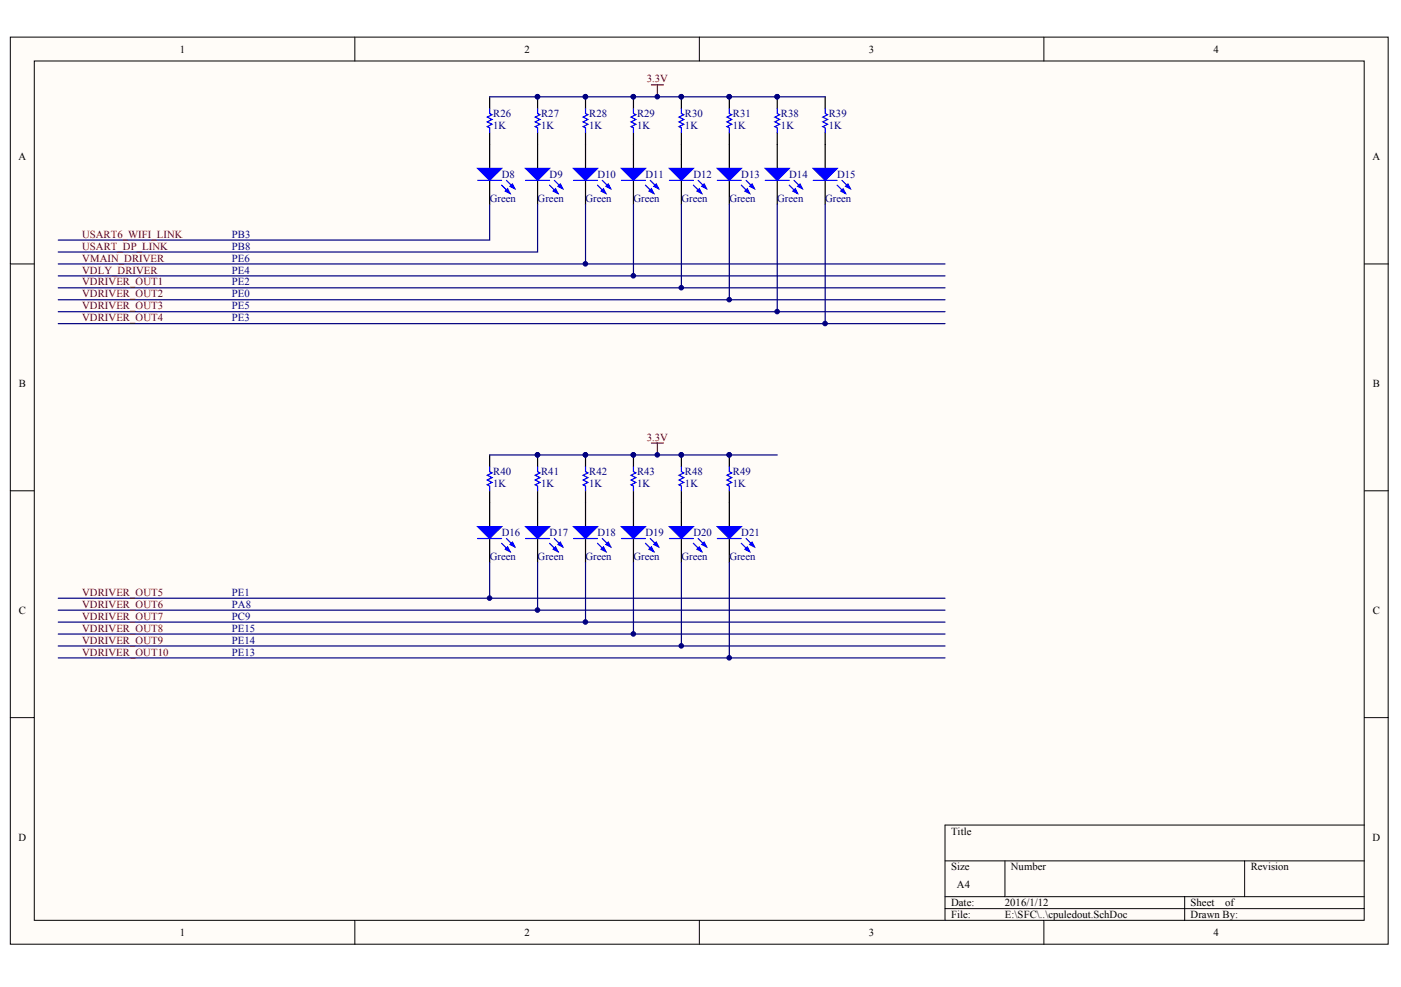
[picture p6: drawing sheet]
<svg xmlns="http://www.w3.org/2000/svg" width="287mm" height="202mm" viewBox="0 0 287 202" stroke-linecap="round" stroke-linejoin="round" font-family="sans-serif">
<g fill="#fffcf8" stroke="#000" stroke-width=".2">
<path d="M2.1 7.6h282.1v185.8h-282.1z"/>
<path d="M7 12.5h272.3v176h-272.3z"/>
</g>
<g fill="none" stroke="#000" stroke-width=".2">
<path d="M72.6 7.6v4.9M143.2 7.6v4.9M213.7 7.6v4.9M2.1 54.1h4.9M279.3 54.1h4.9M2.1 100.5h4.9M279.3 100.5h4.9M2.1 147h4.9M279.3 147h4.9M193.5 176.3h85.8M205.7 176.3v7.3M254.8 176.3v7.3"/>
<path d="M279.3 169h-85.8v19.5M72.6 188.5v4.9M143.2 188.5v4.9M193.5 183.6h85.8M193.5 186.1h85.8M213.7 188.5v4.9M242.5 183.6v4.9"/>
</g>
<g fill="none" stroke="#000" stroke-width=".25">
<path d="M100.2 19.8v2.5M110.1 19.8v2.5M119.9 19.8v2.5M129.7 19.8v2.5M139.5 19.8v2.5M149.3 19.8v2.5M159.1 19.8v2.5M168.9 19.8v2.5M100.2 27.2v7.3M100.2 36.9v4.9M110.1 27.2v7.3M110.1 36.9v4.9"/>
<path d="M119.9 27.2v7.3M119.9 36.9v4.9M129.7 27.2v7.3M129.7 36.9v4.9M139.5 27.2v7.3M139.5 36.9v4.9M149.3 27.2v7.3M149.3 36.9v4.9M159.1 27.2v7.3M159.1 36.9v4.9M168.9 27.2v7.3M168.9 36.9v4.9"/>
<path d="M100.2 93.2v2.4M110.1 93.2v2.4M119.9 93.2v2.4M129.7 93.2v2.4M139.5 93.2v2.4M149.3 93.2v2.4M100.2 100.5v7.3M100.2 110.3v4.9M110.1 100.5v7.3M110.1 110.3v4.9M119.9 100.5v7.3M119.9 110.3v4.9"/>
<path d="M129.7 100.5v7.3M129.7 110.3v4.9M139.5 100.5v7.3M139.5 110.3v4.9M149.3 100.5v7.3M149.3 110.3v4.9"/>
</g>
<g fill="#00f" stroke="#00f" stroke-width=".25">
<path d="M107.6 34.5h4.9l-2.4 2.4z"/>
<path d="M113.2 39.1l.5-.4 .5 .9z"/>
<path d="M114.2 38.2l.5-.5 .5 1z"/>
<path d="M117.4 34.5h4.9l-2.4 2.4z"/>
<path d="M123.1 39.1l.4-.4 .5 .9z"/>
<path d="M124 38.2l.5-.5 .5 1z"/>
<path d="M127.2 34.5h4.9l-2.4 2.4z"/>
<path d="M132.9 39.1l.5-.4 .4 .9z"/>
<path d="M133.8 38.2l.5-.5 .5 1z"/>
<path d="M137 34.5h4.9l-2.4 2.4z"/>
<path d="M142.7 39.1l.5-.4 .5 .9z"/>
<path d="M143.7 38.2l.5-.5 .4 1z"/>
<path d="M146.9 34.5h4.9l-2.5 2.4z"/>
<path d="M152.5 39.1l.5-.4 .5 .9z"/>
<path d="M153.5 38.2l.5-.5 .5 1z"/>
<path d="M156.7 34.5h4.9l-2.5 2.4z"/>
<path d="M162.3 39.1l.5-.4 .5 .9z"/>
<path d="M163.3 38.2l.5-.5 .5 1z"/>
<path d="M166.5 34.5h4.9l-2.5 2.4z"/>
<path d="M172.1 39.1l.5-.4 .5 .9z"/>
<path d="M173.1 38.2l.5-.5 .5 1z"/>
<path d="M97.8 107.8h4.9l-2.5 2.5z"/>
<path d="M103.4 112.5l.5-.5 .5 1z"/>
<path d="M104.4 111.5l.5-.5 .5 1z"/>
<path d="M107.6 107.8h4.9l-2.4 2.5z"/>
<path d="M113.2 112.5l.5-.5 .5 1z"/>
<path d="M114.2 111.5l.5-.5 .5 1z"/>
<path d="M117.4 107.8h4.9l-2.4 2.5z"/>
<path d="M123.1 112.5l.4-.5 .5 1z"/>
<path d="M124 111.5l.5-.5 .5 1z"/>
<path d="M127.2 107.8h4.9l-2.4 2.5z"/>
<path d="M132.9 112.5l.5-.5 .4 1z"/>
<path d="M133.8 111.5l.5-.5 .5 1z"/>
<path d="M137 107.8h4.9l-2.4 2.5z"/>
<path d="M142.7 112.5l.5-.5 .5 1z"/>
<path d="M143.7 111.5l.5-.5 .4 1z"/>
<path d="M146.9 107.8h4.9l-2.5 2.5z"/>
<path d="M152.5 112.5l.5-.5 .5 1z"/>
<path d="M153.5 111.5l.5-.5 .5 1z"/>
<path d="M97.8 34.5h4.9l-2.5 2.4z"/>
<path d="M103.4 39.1l.5-.4 .5 .9z"/>
<path d="M104.4 38.2l.5-.5 .5 1z"/>
</g>
<g fill="none" stroke="#00f" stroke-width=".25">
<path d="M97.8 36.9h4.9M100.2 22.3v1l.5 .2-1 .5 1 .5-1 .5 1 .5-1 .4 .5 .3v1M102.7 37.9l1.7 1.7M103.7 36.9l1.7 1.8M107.6 36.9h4.9M110.1 22.3v1l.4 .2-.9 .5 .9 .5-.9 .5 .9 .5-.9 .4 .5 .3v1M112.5 37.9l1.7 1.7M113.5 36.9l1.7 1.8M117.4 36.9h4.9M119.9 22.3v1l.5 .2-1 .5 1 .5-1 .5 1 .5-1 .4 .5 .3v1M122.3 37.9l1.7 1.7M123.3 36.9l1.7 1.8"/>
<path d="M127.2 36.9h4.9M129.7 22.3v1l.5 .2-1 .5 1 .5-1 .5 1 .5-1 .4 .5 .3v1M132.1 37.9l1.7 1.7M133.1 36.9l1.7 1.8M137 36.9h4.9M139.5 22.3v1l.5 .2-1 .5 1 .5-1 .5 1 .5-1 .4 .5 .3v1M141.9 37.9l1.8 1.7M142.9 36.9l1.7 1.8M146.9 36.9h4.9M149.3 22.3v1l.5 .2-1 .5 1 .5-1 .5 1 .5-1 .4 .5 .3v1M151.8 37.9l1.7 1.7M152.7 36.9l1.8 1.8"/>
<path d="M156.7 36.9h4.9M159.1 22.3v1l.5 .2-1 .5 1 .5-1 .5 1 .5-1 .4 .5 .3v1M161.6 37.9l1.7 1.7M162.6 36.9l1.7 1.8M166.5 36.9h4.9M168.9 22.3v1l.5 .2-1 .5 1 .5-1 .5 1 .5-1 .4 .5 .3v1M171.4 37.9l1.7 1.7M172.4 36.9l1.7 1.8M100.2 95.6v1l.5 .2-1 .5 1 .5-1 .5 1 .5-1 .5 .5 .2v1M110.1 95.6v1l.4 .2-.9 .5 .9 .5-.9 .5 .9 .5-.9 .5 .5 .2v1M119.9 95.6v1l.5 .2-1 .5 1 .5-1 .5 1 .5-1 .5 .5 .2v1M129.7 95.6v1l.5 .2-1 .5 1 .5-1 .5 1 .5-1 .5 .5 .2v1"/>
<path d="M139.5 95.6v1l.5 .2-1 .5 1 .5-1 .5 1 .5-1 .5 .5 .2v1M149.3 95.6v1l.5 .2-1 .5 1 .5-1 .5 1 .5-1 .5 .5 .2v1M97.8 110.3h4.9M102.7 111.3l1.7 1.7M103.7 110.3l1.7 1.7M107.6 110.3h4.9M112.5 111.3l1.7 1.7M113.5 110.3l1.7 1.7M117.4 110.3h4.9M122.3 111.3l1.7 1.7M123.3 110.3l1.7 1.7M127.2 110.3h4.9"/>
<path d="M132.1 111.3l1.7 1.7M133.1 110.3l1.7 1.7M137 110.3h4.9M141.9 111.3l1.8 1.7M142.9 110.3l1.7 1.7M146.9 110.3h4.9M151.8 111.3l1.7 1.7M152.7 110.3l1.8 1.7"/>
</g>
<g fill="none" stroke="#000080" stroke-width=".25">
<path d="M100.2 19.8h68.7M11.9 56.5h181.6M11.9 54.1h181.6M11.9 58.9h181.6M100.2 41.8v7.4h-88.3M110.1 41.8v9.8h-98.2M119.9 41.8v12.3M129.7 41.8v14.7M139.5 41.8v17.1M149.3 41.8v19.6M159.1 41.8v22M168.9 41.8v24.5"/>
<path d="M11.9 61.4h181.6M11.9 66.3h181.6M11.9 63.8h181.6M100.2 93.2h58.9M100.2 115.2v7.3M110.1 115.2v9.8M119.9 115.2v12.2M129.7 115.2v14.7M139.5 115.2v17.1M149.3 115.2v19.5M11.9 125h181.6M11.9 122.5h181.6"/>
<path d="M11.9 127.4h181.6M11.9 129.9h181.6M11.9 132.3h181.6M11.9 134.7h181.6"/>
</g>
<path d="M133.4 17.4h2.4M134.6 17.4v2.4M133.4 90.7h2.4M134.6 90.7v2.5" fill="none" stroke="#800000" stroke-width=".25"/>
<g fill="#000080" stroke="#000080" stroke-width=".2">
<circle cx="134.6" cy="19.8" r=".47"/>
<circle cx="134.6" cy="93.2" r=".47"/>
<circle cx="110" cy="19.8" r=".47"/>
<circle cx="119.8" cy="19.8" r=".47"/>
<circle cx="129.7" cy="19.8" r=".47"/>
<circle cx="139.5" cy="19.8" r=".47"/>
<circle cx="149.3" cy="19.8" r=".47"/>
<circle cx="159.1" cy="19.8" r=".47"/>
<circle cx="110" cy="93.2" r=".47"/>
<circle cx="119.8" cy="93.2" r=".47"/>
<circle cx="129.7" cy="93.2" r=".47"/>
<circle cx="139.5" cy="93.2" r=".47"/>
<circle cx="149.3" cy="93.2" r=".47"/>
<circle cx="119.8" cy="54" r=".47"/>
<circle cx="129.7" cy="56.5" r=".47"/>
<circle cx="139.5" cy="58.9" r=".47"/>
<circle cx="149.3" cy="61.4" r=".47"/>
<circle cx="159.1" cy="63.8" r=".47"/>
<circle cx="168.9" cy="66.3" r=".47"/>
<circle cx="100.2" cy="122.5" r=".47"/>
<circle cx="110" cy="124.9" r=".47"/>
<circle cx="119.8" cy="127.4" r=".47"/>
<circle cx="129.7" cy="129.8" r=".47"/>
<circle cx="139.5" cy="132.3" r=".47"/>
<circle cx="149.3" cy="134.7" r=".47"/>
</g>
<g font-size="2.2">
<text x="36.8" y="10.8">1</text>
<text x="107.4" y="10.8">2</text>
<text x="177.9" y="10.8">3</text>
<text x="248.4" y="10.8">4</text>
<text x="3.8" y="32.8">A</text>
<text x="281" y="32.8">A</text>
<text x="3.8" y="79.2">B</text>
<text x="281" y="79.2">B</text>
<text x="3.8" y="125.7">C</text>
<text x="281" y="125.7">C</text>
<text x="3.8" y="172.2">D</text>
<text x="194.7" y="170.9">Title</text>
<text x="281" y="172.2">D</text>
<text x="194.7" y="178.3">Size</text>
<text x="206.9" y="178.3">Number</text>
<text x="256" y="178.3">Revision</text>
<text x="194.7" y="185.6">Date:</text>
<text x="195.9" y="181.9">A4</text>
<text x="205.7" y="185.6">2016/1/12</text>
<text x="243.7" y="185.6">Sheet</text>
<text x="250.8" y="185.6">of</text>
<text x="36.8" y="191.7">1</text>
<text x="107.4" y="191.7">2</text>
<text x="177.9" y="191.7">3</text>
<text x="194.7" y="188.1">File:</text>
<text x="205.7" y="188.1">E:\SFC\..\cpuledout.SchDoc</text>
<text x="243.7" y="188.1">Drawn By:</text>
<text x="248.4" y="191.7">4</text>
</g>
<g font-size="2.2" fill="#800000">
<text x="132.4" y="16.9">3.3V</text>
<text x="16.8" y="53.6">VMAIN_DRIVER</text>
<text x="16.8" y="48.7">USART6_WIFI_LINK</text>
<text x="16.8" y="51.1">USART_DP_LINK</text>
<text x="16.8" y="58.5">VDRIVER_OUT1</text>
<text x="16.8" y="56">VDLY_DRIVER</text>
<text x="16.8" y="63.4">VDRIVER_OUT3</text>
<text x="16.8" y="65.8">VDRIVER_OUT4</text>
<text x="16.8" y="60.9">VDRIVER_OUT2</text>
<text x="132.4" y="90.3">3.3V</text>
<text x="16.8" y="122">VDRIVER_OUT5</text>
<text x="16.8" y="124.5">VDRIVER_OUT6</text>
<text x="16.8" y="126.9">VDRIVER_OUT7</text>
<text x="16.8" y="129.4">VDRIVER_OUT8</text>
<text x="16.8" y="131.8">VDRIVER_OUT9</text>
<text x="16.8" y="134.3">VDRIVER_OUT10</text>
</g>
<g font-size="2.2" fill="#000080">
<text x="101" y="24">R26</text>
<text x="110.8" y="24">R27</text>
<text x="120.6" y="24">R28</text>
<text x="130.4" y="24">R29</text>
<text x="140.2" y="24">R30</text>
<text x="150" y="24">R31</text>
<text x="159.9" y="24">R38</text>
<text x="169.7" y="24">R39</text>
<text x="101" y="26.4">1K</text>
<text x="110.8" y="26.4">1K</text>
<text x="120.6" y="26.4">1K</text>
<text x="130.4" y="26.4">1K</text>
<text x="140.2" y="26.4">1K</text>
<text x="150" y="26.4">1K</text>
<text x="159.9" y="26.4">1K</text>
<text x="169.7" y="26.4">1K</text>
<text x="100.3" y="41.4">Green</text>
<text x="102.7" y="36.5">D8</text>
<text x="110.1" y="41.4">Green</text>
<text x="112.5" y="36.5">D9</text>
<text x="119.9" y="41.4">Green</text>
<text x="122.3" y="36.5">D10</text>
<text x="129.7" y="41.4">Green</text>
<text x="132.1" y="36.5">D11</text>
<text x="139.5" y="41.4">Green</text>
<text x="142" y="36.5">D12</text>
<text x="149.3" y="41.4">Green</text>
<text x="151.8" y="36.5">D13</text>
<text x="159.1" y="41.4">Green</text>
<text x="161.6" y="36.5">D14</text>
<text x="168.9" y="41.4">Green</text>
<text x="171.4" y="36.5">D15</text>
<text x="47.5" y="53.6">PE6</text>
<text x="47.5" y="48.7">PB3</text>
<text x="47.5" y="51.1">PB8</text>
<text x="47.5" y="56">PE4</text>
<text x="47.5" y="58.5">PE2</text>
<text x="47.5" y="60.9">PE0</text>
<text x="47.5" y="63.4">PE5</text>
<text x="47.5" y="65.8">PE3</text>
<text x="101" y="97.3">R40</text>
<text x="101" y="99.8">1K</text>
<text x="110.8" y="97.3">R41</text>
<text x="110.8" y="99.8">1K</text>
<text x="120.6" y="97.3">R42</text>
<text x="120.6" y="99.8">1K</text>
<text x="130.4" y="97.3">R43</text>
<text x="130.4" y="99.8">1K</text>
<text x="140.2" y="97.3">R48</text>
<text x="140.2" y="99.8">1K</text>
<text x="150" y="97.3">R49</text>
<text x="150" y="99.8">1K</text>
<text x="102.7" y="109.8">D16</text>
<text x="112.5" y="109.8">D17</text>
<text x="122.3" y="109.8">D18</text>
<text x="132.1" y="109.8">D19</text>
<text x="142" y="109.8">D20</text>
<text x="151.8" y="109.8">D21</text>
<text x="100.3" y="114.7">Green</text>
<text x="110.1" y="114.7">Green</text>
<text x="119.9" y="114.7">Green</text>
<text x="129.7" y="114.7">Green</text>
<text x="139.5" y="114.7">Green</text>
<text x="149.3" y="114.7">Green</text>
<text x="47.5" y="122">PE1</text>
<text x="47.5" y="124.5">PA8</text>
<text x="47.5" y="126.9">PC9</text>
<text x="47.5" y="129.4">PE15</text>
<text x="47.5" y="131.8">PE14</text>
<text x="47.5" y="134.3">PE13</text>
</g>
</svg>
